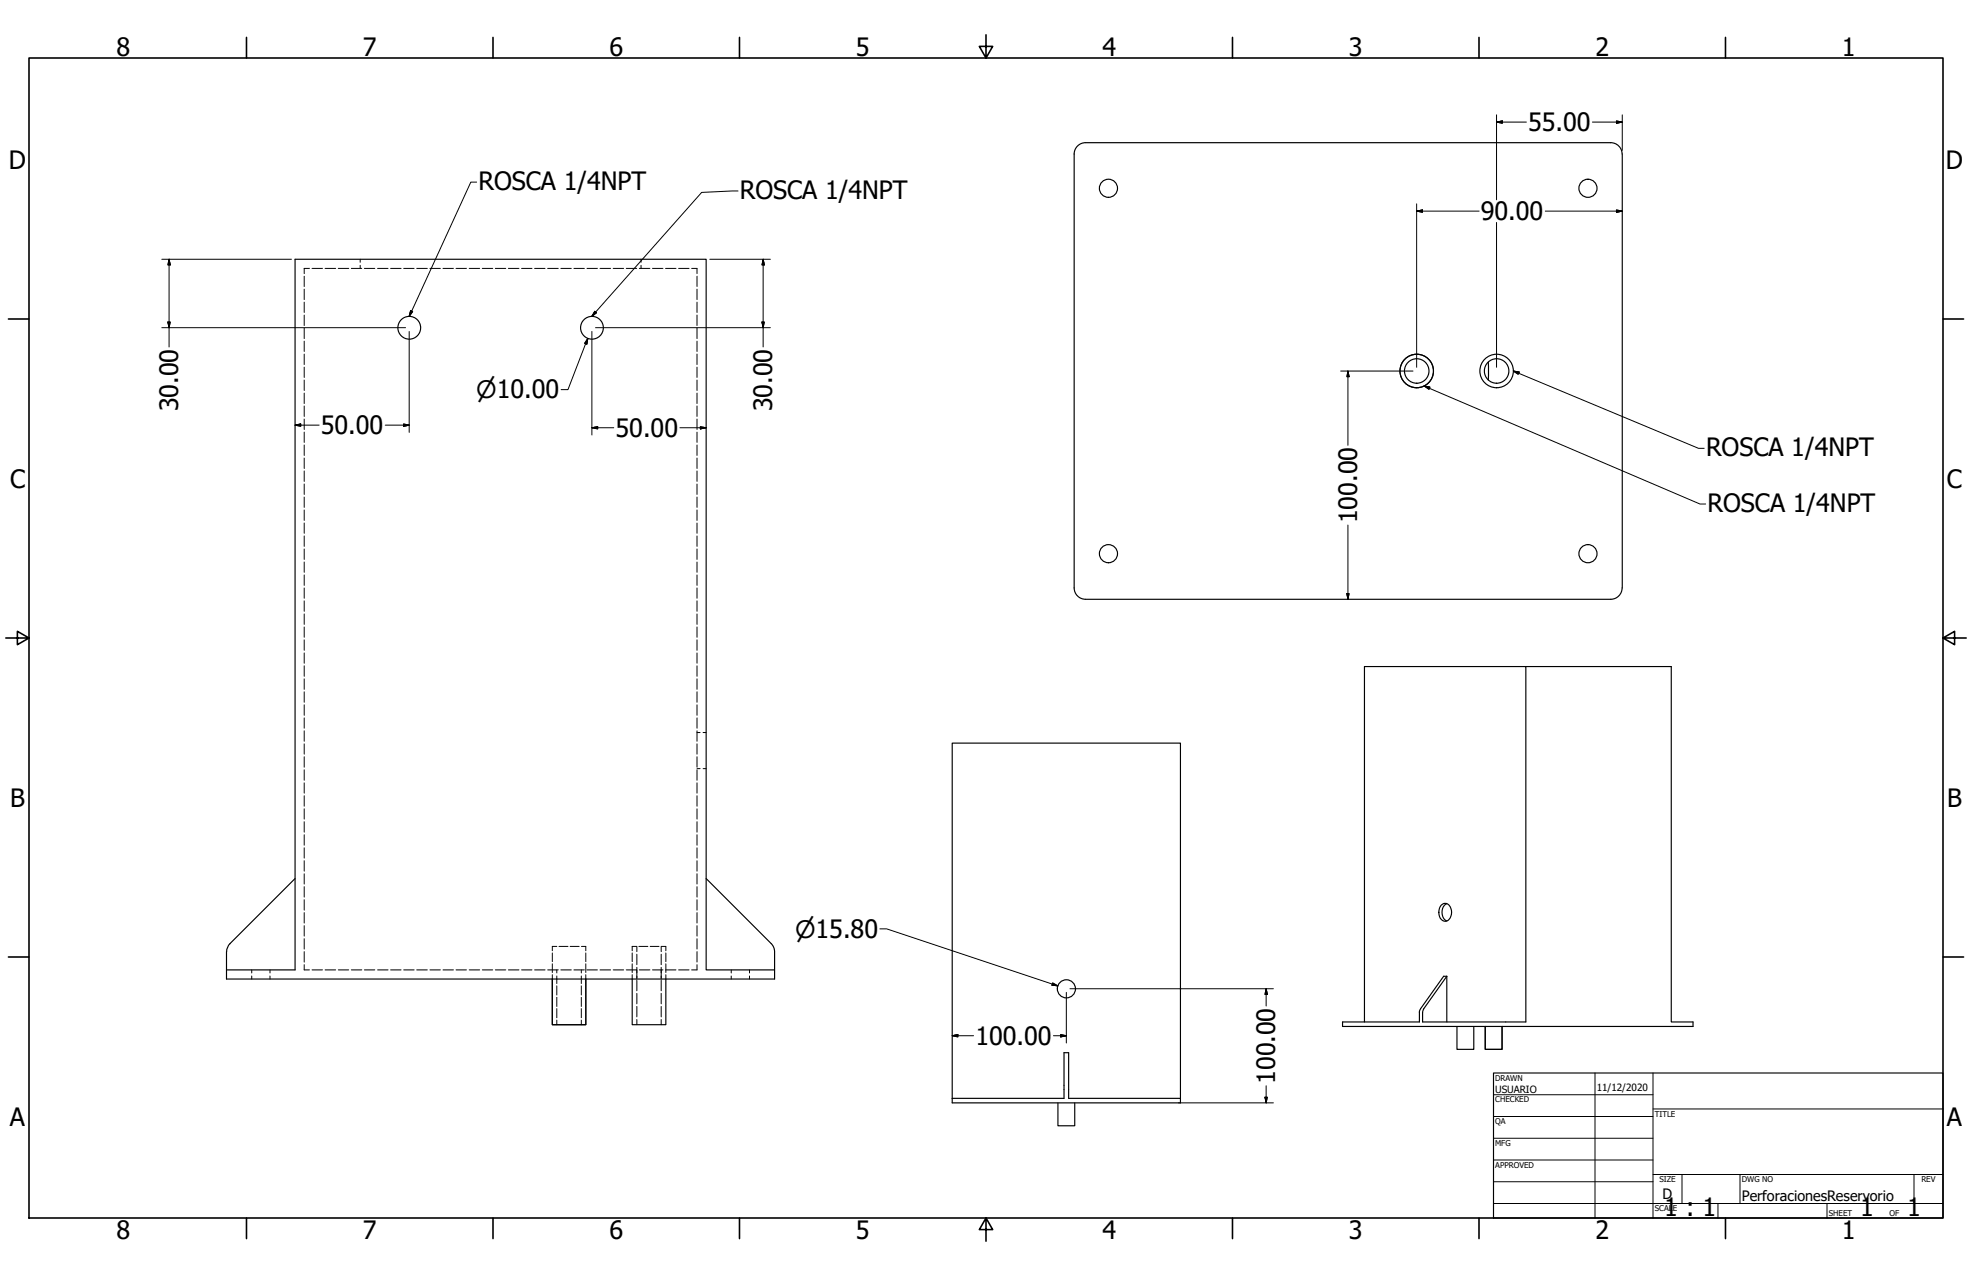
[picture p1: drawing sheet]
<svg xmlns="http://www.w3.org/2000/svg" width="864mm" height="559mm" viewBox="0 0 864 559" stroke-linecap="round" stroke-linejoin="round" font-family="sans-serif">
<!-- layer: Hidden (ANSI) -->
<g fill="none" stroke="#000" stroke-width=".44">
<path d="M135.5 117.5h-2.3v2.3M136.7 117.5h4.5M142.4 117.5h4.6M148.1 117.5h4.6M153.9 117.5h4.5M157.7 113.5v1.4M157.7 116.2v1.3M159.6 117.5h4.5M165.4 117.5h4.5M171.1 117.5h4.5M176.8 117.5h4.6M182.5 117.5h4.6"/>
<path d="M188.3 117.5h4.5M194 117.5h4.6M199.7 117.5h4.6M205.5 117.5h4.6M211.2 117.5h4.6M216.9 117.5h4.6M222.6 117.5h4.7M228.4 117.5h4.6M234.1 117.5h4.6M239.8 117.5h4.7M245.6 117.5h4.6M251.3 117.5h4.6"/>
<path d="M257 117.5h4.6M262.8 117.5h4.6M268.5 117.5h4.6M274.3 117.5h4.5M280 117.5h4.6M280.7 113.5v1.4M280.7 116.2v1.3M285.8 117.5h4.5M291.5 117.5h4.5M297.2 117.5h4.6M302.9 117.5h2.3v2.3M133.2 121v4.5"/>
<path d="M133.2 126.6v4.6M133.2 132.3v4.5M133.2 138v4.6M305.2 121v4.5M305.2 126.6v4.6M305.2 132.3v4.5M305.2 138v4.6M133.2 143.7v4.6M133.2 149.4v4.5M133.2 155.1v4.5M305.2 143.7v4.6M305.2 149.4v4.5"/>
<path d="M305.2 155.1v4.5M133.2 160.8v4.5M133.2 166.4v4.6M133.2 172.1v4.6M133.2 177.8v4.6M305.2 160.8v4.5M305.2 166.4v4.6M305.2 172.1v4.6M305.2 177.8v4.6M133.2 183.5v4.6M133.2 189.2v4.5M133.2 194.9v4.6"/>
<path d="M305.2 183.5v4.6M305.2 189.2v4.5M305.2 194.9v4.6M133.2 200.6v4.6M133.2 206.2v4.6M133.2 212v4.5M133.2 217.7v4.5M305.2 200.6v4.6M305.2 206.2v4.6M305.2 212v4.5M305.2 217.7v4.5M133.2 223.3v4.6"/>
<path d="M133.2 229v4.6M133.2 234.7v4.6M305.2 223.3v4.6M305.2 229v4.6M305.2 234.7v4.6M133.2 240.4v4.6M133.2 246.1v4.5M133.2 251.8v4.5M133.2 257.5v4.5M305.2 240.4v4.6M305.2 246.1v4.5M305.2 251.8v4.5"/>
<path d="M305.2 257.5v4.5M133.2 263.1v4.6M133.2 268.9v4.5M133.2 274.6v4.5M305.2 263.1v4.6M305.2 268.9v4.5M305.2 274.6v4.5M133.2 280.2v4.6M133.2 285.9v4.5M133.2 291.6v4.6M133.2 297.3v4.6M305.2 280.2v4.6"/>
<path d="M305.2 285.9v4.5M305.2 291.6v4.6M305.2 297.3v4.6M133.2 303v4.5M133.2 308.7v4.5M133.2 314.4v4.5M305.2 303v4.5M305.2 308.7v4.5M305.2 314.4v4.5M133.2 320v4.6M133.2 325.8v4.5M133.2 331.4v4.6"/>
<path d="M133.2 337.1v4.6M305.2 320v4.6M305.2 325.8v4.5M305.2 331.4v4.6M305.2 337.1v4.6M305.2 336.6h1.4M305.2 320.8h1.4M307.9 336.6h1.3M307.9 320.8h1.3M133.2 342.8v4.5M133.2 348.5v4.6M133.2 354.2v4.5"/>
<path d="M133.2 359.9v4.5M305.2 342.8v4.5M305.2 348.5v4.6M305.2 354.2v4.5M305.2 359.9v4.5M133.2 365.6v4.5M133.2 371.3v4.5M133.2 376.9v4.6M305.2 365.6v4.5M305.2 371.3v4.5M305.2 376.9v4.6M133.2 382.7v4.5"/>
<path d="M133.2 388.3v4.6M133.2 394v4.6M133.2 399.7v4.5M305.2 382.7v4.5M305.2 388.3v4.6M305.2 394v4.6M305.2 399.7v4.5M133.2 405.4v4.6M133.2 411.1v4.5M133.2 416.8v4.5M241.9 417.3v3.8M243.8 414.5h-1.9v1.9"/>
<path d="M244.8 414.5h3.9M249.7 414.5h3.9M254.6 414.5h1.9v1.9M256.5 417.3v3.8M276.9 416.4v-1.9h1.9l.1 2.3M276.9 417.3v3.8M278.9 417.9v4.6M279.8 414.5h3.9M284.7 414.5h3.9M289.6 417.9v4.6M291.6 416.4v-1.9h-2v2.3M291.6 417.3v3.8"/>
<path d="M305.2 405.4v4.6M305.2 411.1v4.5M305.2 416.8v4.5M110.2 424.8v1.3M110.2 427.4v1.4M118.2 424.8v1.3M118.2 427.4v1.4M133.2 422.5v2.3h2.3M136.7 424.8h4.5M142.4 424.8h4.6M148.1 424.8h4.6M153.9 424.8h4.5"/>
<path d="M159.6 424.8h4.5M165.4 424.8h4.5M171.1 424.8h4.5M176.8 424.8h4.6M182.5 424.8h4.6M188.3 424.8h4.5M194 424.8h4.6M199.7 424.8h4.6M205.5 424.8h4.6M211.2 424.8h4.6M216.9 424.8h4.6M222.6 424.8h4.7"/>
<path d="M228.4 424.8h4.6M234.1 424.8h4.6M239.8 424.8h4.7M241.9 422.1v3.8M241.9 426.8v2M243.8 424.8v1.3M243.8 427.4v3.3M243.8 431.7v4M243.8 436.8v4M245.6 424.8h4.6M251.3 424.8h4.6M254.6 424.8v1.3"/>
<path d="M254.6 427.4v3.3M254.6 431.7v4M254.6 436.8v4M256.5 422.1v3.8M256.5 426.8v2M257 424.8h4.6M262.8 424.8h4.6M268.5 424.8h4.6M274.3 424.8h4.5M276.9 422.1v3.8M276.9 426.8v2M278.9 423.6v5.2"/>
<path d="M278.9 429.3v4.6M278.9 435v4.6M280 424.8h4.6M285.8 424.8h4.5M289.6 423.6v5.2M289.6 429.3v4.6M289.6 435v4.6M291.5 424.8h4.5M291.6 422.1v3.8M291.6 426.8v2M297.2 424.8h4.6M305.2 422.5v2.3h-2.3"/>
<path d="M320.2 424.8v1.3M320.2 427.4v1.4M328.2 424.8v1.3M328.2 427.4v1.4M243.8 441.7v4M243.8 446.7v2.1M254.6 441.7v4M254.6 446.7v2.1M278.9 440.8v4.5M278.9 446.5v2.3M289.6 440.8v4.5M289.6 446.5v2.3"/>
</g>
<!-- layer: Visible (ANSI) -->
<g fill="none" stroke="#000" stroke-width=".51">
<path d="M710.4 67.5a5 5 0 0 0-5-5h-230a5 5 0 0 0-5 5v190a5 5 0 0 0 5 4.9h230a5 5 0 0 0 5-4.9M710.4 67.4v190.1M651.8 158.5v7.9M668.2 291.9h63.7v155.6h9.5v2h-153.5v-2h33.7v-4.6l.5-1.1 10.1-14.3h1.4M129.2 384.7l-28.5 28.6-1 1.3-.4 2.2M309.2 384.7l28.9 29 1.1 2.5v8.6h-30v-311.3h-180v311.3h-30M631.1 396.4a2.44 2.44 0 0 1 2.6-.7 2.44 2.44 0 0 1 1.7 2.1 4.1 4.1 0 0 1-2.5 5.7 4.3 4.3 0 0 1-1.8-7.1zM633.6 395.7a4.5 4.5 0 0 0 0 7.7M99.2 416.8v12h240v-4M241.9 428.8v20h14.6v-20M276.9 428.8v20h14.7v-20M633.6 427.5l-10.1 14.3-.5 1.7v4h45.2v-155.6h-70.7v155.6"/>
<path d="M633.6 427.5v20M638 449.5v10h7.4v-10M650.4 449.5v10h7.4v-10M417 481v2h100v-2M417 481h49v-20h2v20h49M417 481v-155.6h100v155.6M463.3 483v10h7.4v-10"/>
<circle cx="485.4" cy="82.5" r="4"/>
<circle cx="695.4" cy="82.5" r="4"/>
<circle cx="179.2" cy="143.5" r="5"/>
<circle cx="259.2" cy="143.5" r="5"/>
<circle cx="620.4" cy="162.5" r="7.3"/>
<circle cx="620.4" cy="162.5" r="5.4"/>
<circle cx="655.4" cy="162.5" r="5.4"/>
<circle cx="655.4" cy="162.5" r="7.3"/>
<circle cx="485.4" cy="242.5" r="4"/>
<circle cx="695.4" cy="242.5" r="4"/>
<circle cx="467" cy="433" r="4"/>
</g>
<!-- layer: Border (ANSI) -->
<g fill="none" stroke="#000" stroke-width=".7">
<path d="M107.9 16.4v9M215.9 16.4v9M323.8 16.4v9M431.8 15.2v10.2l-2.9-5.1h5.8l-2.9 5.1M539.8 16.4v9M647.7 16.4v9M755.6 16.4v9M12.7 25.4h838.2v508h-838.2zM3.7 139.7h9M850.9 139.7h9M2.5 279.4h10.2l-5.1-2.9v5.8l5.1-2.9M850.9 279.4l5.1 2.9v-5.8l-5.1 2.9h10.2"/>
<path d="M3.7 419.1h9M850.9 419.1h9M107.9 533.4v9M215.9 533.4v9M323.8 533.4v9M431.8 533.4l2.9 5.1h-5.8l2.9-5.1v10.2M539.8 533.4v9M647.7 533.4v9M755.6 533.4v9"/>
</g>
<!-- layer: Title (ANSI) -->
<g fill="none" stroke="#000" stroke-width=".44">
<path d="M654 479.4h69.9M698.5 469.9v63.5M723.9 469.9v63.5M654 488.9h69.9M654 498.5h69.9M723.9 485.6h127M654 508h69.9M654 517.5h69.9M723.9 514.3h127M736.6 514.3v12.7M762 514.3v12.7M838.2 514.3v12.7"/>
<path d="M654 527h196.9M752.3 527v6.4M800.1 527v6.4"/>
</g>
<path d="M654 469.9h196.9v63.5h-196.9z" fill="none" stroke="#000" stroke-width=".51"/>
<!-- layer: Dimension (ANSI) -->
<g fill="none" stroke="#000" stroke-width=".44">
<path d="M655.4 53.5l2.5-.5v1zM655.4 53.5h13.1M655.4 50.3v37.2M697.4 53.5h13M707.9 53l2.5 .5-2.5 .5zM710.4 50.3v15.5M620.4 92.5l2.5-.6v1.1zM620.4 92.5h27.4M620.4 89.3v71.5M655.4 97.4v63.4M676.7 92.5h33.7M707.9 91.9l2.5 .6-2.5 .5z"/>
<path d="M70.9 113.5h56.7M74 113.5l.5 2.5h-1zM74 113.5v38.5M310.8 113.5h26.6M334.2 113.5l.5 2.5h-1zM334.2 113.5v38.5M70.9 143.5h106.7M73.5 141h1l-.5 2.5zM179.2 145.2v44.2M257.4 148.2l-.4 2.5-1-.3zM257.4 148.2l-8.7 22.4h-3M259.2 145.2v45.3"/>
<path d="M260.8 143.5h76.6M333.7 141h1l-.5 2.5zM587.1 162.5h31.7M590.3 162.5l.5 2.5h-.9zM590.3 162.5v32.5M129.2 186.2l2.5-.5v1zM129.2 186.2h10.6M168.7 186.2h10.5M176.7 185.7l2.5 .5-2.5 .5zM259.2 187.3l2.5-.4v.9zM259.2 187.3h9.6M297.8 187.3h11.4"/>
<path d="M306.7 186.9l2.5 .4-2.5 .5zM590.3 229.9v32.5M589.9 260h.9l-.5 2.4zM385.3 406.8h3l74.9 24.9M461 430.5l2.2 1.2-2.5-.3zM467 434.6v22.2M468.6 433h89.1M554.5 433l.5 2.5h-1zM554.5 433v7.6M417 453.6l2.5-.5v1zM417 453.6h9.3M461.3 453.6h5.7"/>
<path d="M464.5 453.1l2.5 .5-2.5 .5zM554.5 475.5v7.5M516.1 483h41.6M554 480.5h1l-.5 2.5z"/>
</g>
<g fill="#000" stroke="#000" stroke-width=".44">
<path d="M655.4 53.5l2.5-.5zM655.4 53.5l2.5-.5v1zM707.9 54l2.5-.5zM707.9 53l2.5 .5-2.5 .5zM620.4 92.5l2.5-.6zM620.4 92.5l2.5-.6v1.1zM707.9 93l2.5-.5zM707.9 91.9l2.5 .6-2.5 .5zM74 113.5l.5 2.5zM74 113.5l.5 2.5h-1zM334.2 113.5l.5 2.5zM334.2 113.5l.5 2.5h-1z"/>
<path d="M73.5 141l.5 2.5zM73.5 141h1l-.5 2.5zM257.4 148.2l-.4 2.5zM257.4 148.2l-.4 2.5-1-.3zM333.7 141l.5 2.5zM333.7 141h1l-.5 2.5zM590.3 162.5l.5 2.5zM590.3 162.5l.5 2.5h-.9zM129.2 186.2l2.5-.5zM129.2 186.2l2.5-.5v1zM176.7 186.7l2.5-.5zM176.7 185.7l2.5 .5-2.5 .5z"/>
<path d="M259.2 187.3l2.5-.4zM259.2 187.3l2.5-.4v.9zM306.7 187.8l2.5-.5zM306.7 186.9l2.5 .4-2.5 .5zM589.9 260l.4 2.4zM589.9 260h.9l-.5 2.4zM460.7 431.4l2.5 .3zM461 430.5l2.2 1.2-2.5-.3zM554.5 433l.5 2.5zM554.5 433l.5 2.5h-1zM417 453.6l2.5-.5zM417 453.6l2.5-.5v1z"/>
<path d="M464.5 454.1l2.5-.5zM464.5 453.1l2.5 .5-2.5 .5zM554 480.5l.5 2.5zM554 480.5h1l-.5 2.5z"/>
</g>
<!-- layer: Symbol (ANSI) -->
<path d="M208.7 79.8h-2.5l-27 58.8M323.2 83.6l-15.9 .7-48.1 54.3M179.8 136l.9 .5-1.5 2.1zM260.5 136.3l.7 .7-2 1.6zM623.7 169l2.5 .5-.4 1zM623.7 169l120.8 51.7h2.5M662.7 162.5l2.6 .4-.5 1zM662.7 162.5l81.1 33.8h2.5" fill="none" stroke="#000" stroke-width=".44"/>
<path d="M179.8 136l-.6 2.6zM179.8 136l.9 .5-1.5 2.1zM260.5 136.3l-1.3 2.3zM260.5 136.3l.7 .7-2 1.6zM623.7 169l2.5 .5zM623.7 169l2.5 .5-.4 1zM662.7 162.5l2.6 .4zM662.7 162.5l2.6 .4-.5 1z" fill="#000" stroke="#000" stroke-width=".44"/>
<g font-size="11">
<text x="51" y="24.4">8</text>
<text x="158.9" y="24.4">7</text>
<text x="266.9" y="24.4">6</text>
<text x="374.8" y="24.4">5</text>
<text x="482.8" y="24.4">4</text>
<text x="590.7" y="24.4">3</text>
<text x="698.7" y="24.4">2</text>
<text x="806.6" y="24.4">1</text>
<text x="669.2" y="57.5">55.00</text>
<text x="3.9" y="73.9">D</text>
<text x="852.2" y="73.9">D</text>
<text x="209.5" y="83.1">ROSCA 1/4NPT</text>
<text x="324" y="86.9">ROSCA 1/4NPT</text>
<text x="648.5" y="96.5">90.00</text>
<text x="78" y="180.1" transform="rotate(-90 78 180.1)">30.00</text>
<text x="338.2" y="180.1" transform="rotate(-90 338.2 180.1)">30.00</text>
<text x="140.5" y="190.2">50.00</text>
<text x="269.6" y="191.3">50.00</text>
<text x="747.1" y="199.6">ROSCA 1/4NPT</text>
<text x="4.4" y="213.6">C</text>
<text x="852.6" y="213.6">C</text>
<text x="747.8" y="224">ROSCA 1/4NPT</text>
<text x="594.3" y="229.2" transform="rotate(-90 594.3 229.2)">100.00</text>
<text x="4.4" y="353.3">B</text>
<text x="852.7" y="353.3">B</text>
<text x="427.2" y="457.6">100.00</text>
<text x="558.5" y="474.7" transform="rotate(-90 558.5 474.7)">100.00</text>
<text x="4.3" y="493">A</text>
<text x="852.6" y="493">A</text>
<text x="728.8" y="532.6">1 : 1</text>
<text x="814.6" y="532.6">1</text>
<text x="835.2" y="532.6">1</text>
<text x="51" y="542.4">8</text>
<text x="158.9" y="542.4">7</text>
<text x="266.9" y="542.4">6</text>
<text x="374.8" y="542.4">5</text>
<text x="482.8" y="542.4">4</text>
<text x="590.7" y="542.4">3</text>
<text x="698.7" y="542.4">2</text>
<text x="806.6" y="542.4">1</text>
</g>
<g font-size="10.5">
<text x="208.6" y="174.4">⌀10.00</text>
<text x="348.2" y="410.6">⌀15.80</text>
</g>
<g font-size="6.3">
<text x="728.1" y="524.9">D</text>
<text x="762.8" y="526.2">PerforacionesReservorio</text>
</g>
<g font-size="4.4">
<text x="654.8" y="478.6">USUARIO</text>
<text x="699.3" y="478">11/12/2020</text>
</g>
<g font-size="3.5">
<text x="654.8" y="473.2">DRAWN</text>
<text x="654.8" y="482.8">CHECKED</text>
<text x="724.7" y="488.9">TITLE</text>
<text x="654.8" y="492.3">QA</text>
<text x="654.8" y="501.8">MFG</text>
<text x="654.8" y="511.4">APPROVED</text>
<text x="726.7" y="517.7">SIZE</text>
<text x="762.8" y="517.7">DWG NO</text>
<text x="841.4" y="517.7">REV</text>
<text x="724.7" y="530.4">SCALE</text>
<text x="800.9" y="532.6">SHEET</text>
<text x="827.5" y="532.6">OF</text>
</g>
</svg>
